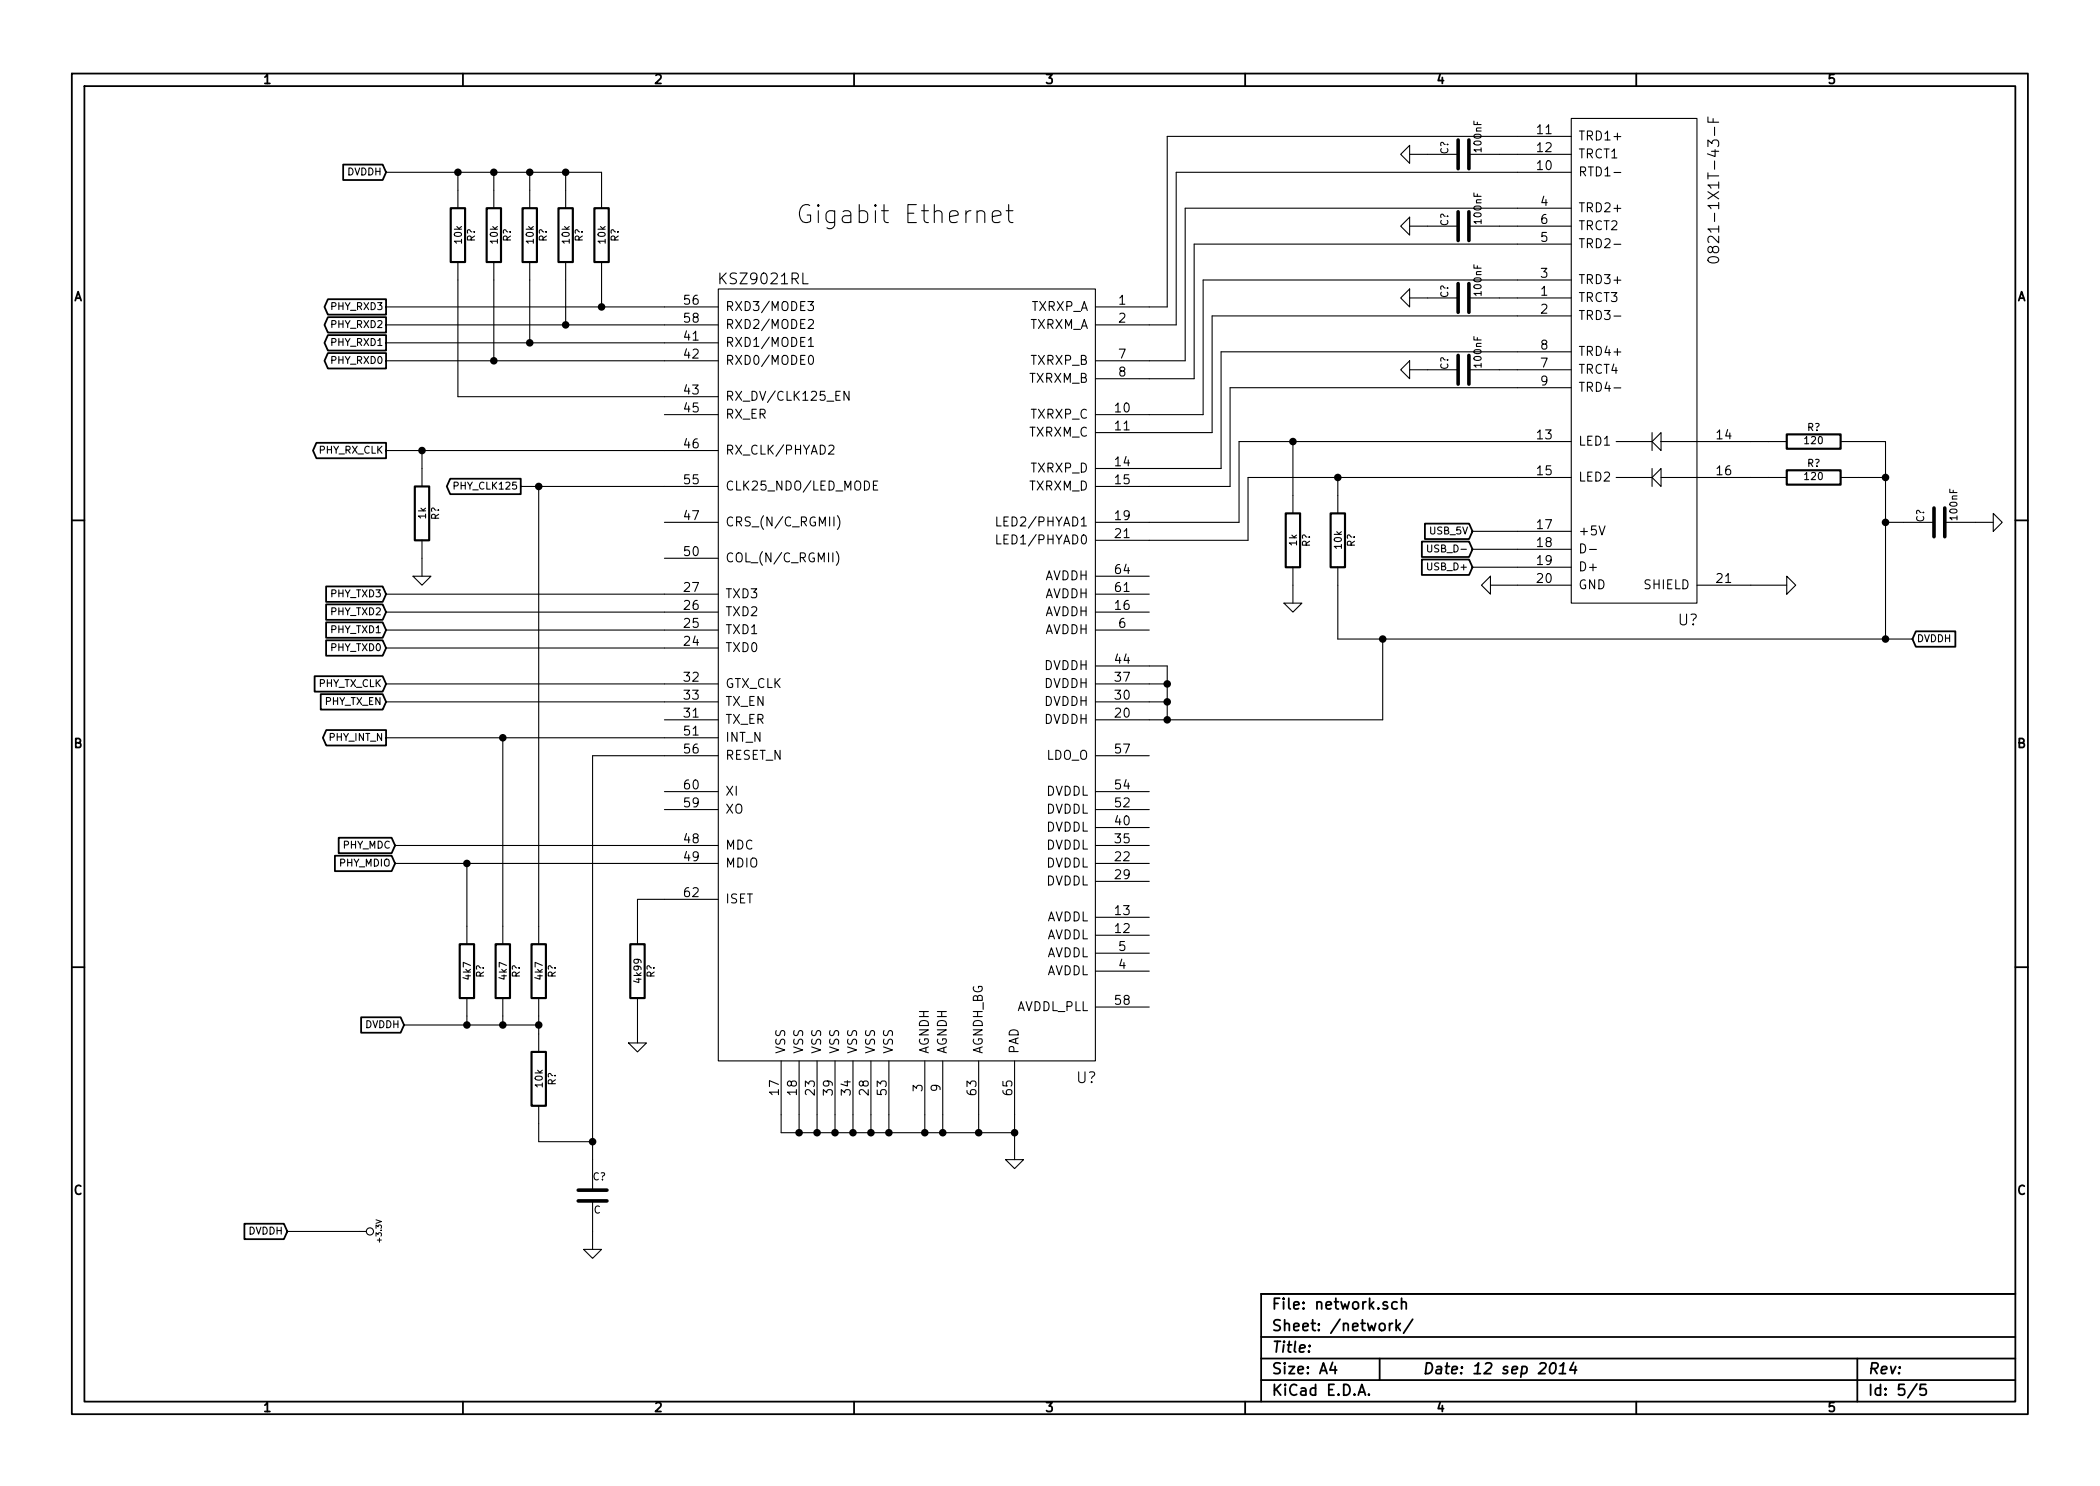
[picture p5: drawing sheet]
EESchema Schematic File Version 2
LIBS:power
LIBS:device
LIBS:transistors
LIBS:conn
LIBS:linear
LIBS:regul
LIBS:74xx
LIBS:cmos4000
LIBS:adc-dac
LIBS:memory
LIBS:xilinx
LIBS:special
LIBS:microcontrollers
LIBS:dsp
LIBS:microchip
LIBS:analog_switches
LIBS:motorola
LIBS:texas
LIBS:intel
LIBS:audio
LIBS:interface
LIBS:digital-audio
LIBS:philips
LIBS:display
LIBS:cypress
LIBS:siliconi
LIBS:opto
LIBS:atmel
LIBS:contrib
LIBS:valves
LIBS:sdr-cache
EELAYER 27 0
EELAYER END
$Descr A4 11693 8268
encoding utf-8
Sheet 5 5
Title ""
Date "12 sep 2014"
Rev ""
Comp ""
Comment1 ""
Comment2 ""
Comment3 ""
Comment4 ""
$EndDescr
$Comp
L KSZ9021RL U?
U 1 1
P 5000 3500
F 0 "U?" H 6050 1000 60  0000 C CNN
F 1 "KSZ9021RL" H 4250 5450 60  0000 C CNN
F 2 "" H 5000 3500 60  0001 C CNN
F 3 "" H 5000 3500 60  0001 C CNN
	1    5000 3500
	1    0    0    -1  
$EndComp
$Comp
L GND #PWR?
U 1 1
P 5650 6450
F 0 "#PWR?" H 5650 6450 30  0001 C CNN
F 1 "GND" H 5650 6380 30  0001 C CNN
F 2 "" H 5650 6450 60  0001 C CNN
F 3 "" H 5650 6450 60  0001 C CNN
	1    5650 6450
	1    0    0    -1  
$EndComp
$Comp
L R R?
U 1 1
P 2550 1300
F 0 "R?" V 2630 1300 40  0000 C CNN
F 1 "10k" V 2557 1301 40  0000 C CNN
F 2 "~" V 2480 1300 30  0000 C CNN
F 3 "~" H 2550 1300 30  0000 C CNN
	1    2550 1300
	1    0    0    -1  
$EndComp
$Comp
L R R?
U 1 1
P 2750 1300
F 0 "R?" V 2830 1300 40  0000 C CNN
F 1 "10k" V 2757 1301 40  0000 C CNN
F 2 "~" V 2680 1300 30  0000 C CNN
F 3 "~" H 2750 1300 30  0000 C CNN
	1    2750 1300
	1    0    0    -1  
$EndComp
$Comp
L R R?
U 1 1
P 2950 1300
F 0 "R?" V 3030 1300 40  0000 C CNN
F 1 "10k" V 2957 1301 40  0000 C CNN
F 2 "~" V 2880 1300 30  0000 C CNN
F 3 "~" H 2950 1300 30  0000 C CNN
	1    2950 1300
	1    0    0    -1  
$EndComp
$Comp
L R R?
U 1 1
P 3150 1300
F 0 "R?" V 3230 1300 40  0000 C CNN
F 1 "10k" V 3157 1301 40  0000 C CNN
F 2 "~" V 3080 1300 30  0000 C CNN
F 3 "~" H 3150 1300 30  0000 C CNN
	1    3150 1300
	1    0    0    -1  
$EndComp
$Comp
L R R?
U 1 1
P 3350 1300
F 0 "R?" V 3430 1300 40  0000 C CNN
F 1 "10k" V 3357 1301 40  0000 C CNN
F 2 "~" V 3280 1300 30  0000 C CNN
F 3 "~" H 3350 1300 30  0000 C CNN
	1    3350 1300
	1    0    0    -1  
$EndComp
Text GLabel 2150 1700 0    39   Output ~ 0
PHY_RXD3
Text GLabel 2150 1800 0    39   Output ~ 0
PHY_RXD2
Text GLabel 2150 1900 0    39   Output ~ 0
PHY_RXD1
Text GLabel 2150 2000 0    39   Output ~ 0
PHY_RXD0
Text GLabel 2150 2500 0    39   Output ~ 0
PHY_RX_CLK
$Comp
L R R?
U 1 1
P 2350 2850
F 0 "R?" V 2430 2850 40  0000 C CNN
F 1 "1k" V 2357 2851 40  0000 C CNN
F 2 "~" V 2280 2850 30  0000 C CNN
F 3 "~" H 2350 2850 30  0000 C CNN
	1    2350 2850
	1    0    0    -1  
$EndComp
$Comp
L GND #PWR?
U 1 1
P 2350 3200
F 0 "#PWR?" H 2350 3200 30  0001 C CNN
F 1 "GND" H 2350 3130 30  0001 C CNN
F 2 "" H 2350 3200 60  0001 C CNN
F 3 "" H 2350 3200 60  0001 C CNN
	1    2350 3200
	1    0    0    -1  
$EndComp
Text GLabel 2150 3300 0    39   Input ~ 0
PHY_TXD3
Text GLabel 2150 3400 0    39   Input ~ 0
PHY_TXD2
Text GLabel 2150 3500 0    39   Input ~ 0
PHY_TXD1
Text GLabel 2150 3600 0    39   Input ~ 0
PHY_TXD0
Text GLabel 2150 3800 0    39   Input ~ 0
PHY_TX_CLK
Text GLabel 2150 3900 0    39   Input ~ 0
PHY_TX_EN
$Comp
L R R?
U 1 1
P 3550 5400
F 0 "R?" V 3630 5400 40  0000 C CNN
F 1 "4k99" V 3557 5401 40  0000 C CNN
F 2 "~" V 3480 5400 30  0000 C CNN
F 3 "~" H 3550 5400 30  0000 C CNN
	1    3550 5400
	1    0    0    -1  
$EndComp
$Comp
L GND #PWR?
U 1 1
P 3550 5800
F 0 "#PWR?" H 3550 5800 30  0001 C CNN
F 1 "GND" H 3550 5730 30  0001 C CNN
F 2 "" H 3550 5800 60  0001 C CNN
F 3 "" H 3550 5800 60  0001 C CNN
	1    3550 5800
	1    0    0    -1  
$EndComp
$Comp
L C C?
U 1 1
P 3300 6650
F 0 "C?" H 3300 6750 40  0000 L CNN
F 1 "C" H 3306 6565 40  0000 L CNN
F 2 "~" H 3338 6500 30  0000 C CNN
F 3 "~" H 3300 6650 60  0000 C CNN
	1    3300 6650
	1    0    0    -1  
$EndComp
$Comp
L GND #PWR?
U 1 1
P 3300 6950
F 0 "#PWR?" H 3300 6950 30  0001 C CNN
F 1 "GND" H 3300 6880 30  0001 C CNN
F 2 "" H 3300 6950 60  0001 C CNN
F 3 "" H 3300 6950 60  0001 C CNN
	1    3300 6950
	1    0    0    -1  
$EndComp
Text GLabel 2900 2700 0    39   Output ~ 0
PHY_CLK125
$Comp
L R R?
U 1 1
P 3000 5400
F 0 "R?" V 3080 5400 40  0000 C CNN
F 1 "4k7" V 3007 5401 40  0000 C CNN
F 2 "~" V 2930 5400 30  0000 C CNN
F 3 "~" H 3000 5400 30  0000 C CNN
	1    3000 5400
	1    0    0    -1  
$EndComp
$Comp
L R R?
U 1 1
P 3000 6000
F 0 "R?" V 3080 6000 40  0000 C CNN
F 1 "10k" V 3007 6001 40  0000 C CNN
F 2 "~" V 2930 6000 30  0000 C CNN
F 3 "~" H 3000 6000 30  0000 C CNN
	1    3000 6000
	1    0    0    -1  
$EndComp
Connection ~ 3300 6350
Wire Wire Line
	3000 6350 3300 6350
Wire Wire Line
	3000 6250 3000 6350
Wire Wire Line
	2900 2700 3700 2700
Wire Wire Line
	3300 6850 3300 6950
Wire Wire Line
	3300 4200 3300 6450
Wire Wire Line
	3700 4200 3300 4200
Wire Wire Line
	3550 5650 3550 5800
Wire Wire Line
	3550 5000 3550 5150
Wire Wire Line
	3700 5000 3550 5000
Wire Wire Line
	3700 3900 2150 3900
Wire Wire Line
	3700 3800 2150 3800
Wire Wire Line
	3700 3600 2150 3600
Wire Wire Line
	3700 3500 2150 3500
Wire Wire Line
	3700 3400 2150 3400
Wire Wire Line
	3700 3300 2150 3300
Wire Wire Line
	2350 3100 2350 3200
Connection ~ 2350 2500
Wire Wire Line
	2350 2600 2350 2500
Wire Wire Line
	2150 2500 3700 2500
Connection ~ 2550 950 
Connection ~ 3150 950 
Wire Wire Line
	3150 950  3150 1050
Connection ~ 2950 950 
Wire Wire Line
	2950 950  2950 1050
Connection ~ 2750 950 
Wire Wire Line
	2750 950  2750 1050
Wire Wire Line
	2550 950  2550 1050
Wire Wire Line
	2150 950  3350 950 
Wire Wire Line
	3350 950  3350 1050
Connection ~ 3350 1700
Wire Wire Line
	3350 1550 3350 1700
Connection ~ 3150 1800
Wire Wire Line
	3150 1550 3150 1800
Connection ~ 2950 1900
Wire Wire Line
	2950 1550 2950 1900
Connection ~ 2750 2000
Wire Wire Line
	2750 1550 2750 2000
Wire Wire Line
	2550 2200 2550 1550
Wire Wire Line
	3700 2200 2550 2200
Wire Wire Line
	2150 2000 3700 2000
Wire Wire Line
	2150 1900 3700 1900
Wire Wire Line
	2150 1800 3700 1800
Wire Wire Line
	2150 1700 3700 1700
Connection ~ 5450 6300
Wire Wire Line
	5450 6300 5450 6200
Connection ~ 5250 6300
Wire Wire Line
	5250 6300 5250 6200
Connection ~ 5150 6300
Wire Wire Line
	5150 6300 5150 6200
Connection ~ 4950 6300
Wire Wire Line
	4950 6300 4950 6200
Connection ~ 4850 6300
Wire Wire Line
	4850 6300 4850 6200
Connection ~ 4750 6300
Wire Wire Line
	4750 6300 4750 6200
Connection ~ 4650 6300
Wire Wire Line
	4650 6300 4650 6200
Connection ~ 4550 6300
Wire Wire Line
	4550 6300 4550 6200
Connection ~ 4450 6300
Wire Wire Line
	4450 6200 4450 6300
Connection ~ 5650 6300
Wire Wire Line
	5650 6200 5650 6450
Wire Wire Line
	4350 6300 5650 6300
Wire Wire Line
	4350 6200 4350 6300
Wire Wire Line
	3000 5150 3000 2700
Connection ~ 3000 2700
Wire Wire Line
	2150 4100 3700 4100
Text GLabel 2150 4100 0    39   Output ~ 0
PHY_INT_N
Wire Wire Line
	3000 5650 3000 5750
$Comp
L R R?
U 1 1
P 2800 5400
F 0 "R?" V 2880 5400 40  0000 C CNN
F 1 "4k7" V 2807 5401 40  0000 C CNN
F 2 "~" V 2730 5400 30  0000 C CNN
F 3 "~" H 2800 5400 30  0000 C CNN
	1    2800 5400
	1    0    0    -1  
$EndComp
Wire Wire Line
	2800 5150 2800 4100
Connection ~ 2800 4100
Wire Wire Line
	2250 5700 3000 5700
Wire Wire Line
	2800 5700 2800 5650
Connection ~ 3000 5700
Wire Wire Line
	2200 4800 3700 4800
Text GLabel 2200 4800 0    39   Input ~ 0
PHY_MDIO
$Comp
L R R?
U 1 1
P 2600 5400
F 0 "R?" V 2680 5400 40  0000 C CNN
F 1 "4k7" V 2607 5401 40  0000 C CNN
F 2 "~" V 2530 5400 30  0000 C CNN
F 3 "~" H 2600 5400 30  0000 C CNN
	1    2600 5400
	1    0    0    -1  
$EndComp
Wire Wire Line
	2600 5650 2600 5700
Connection ~ 2800 5700
Wire Wire Line
	2600 5150 2600 4800
Connection ~ 2600 4800
Wire Wire Line
	3700 4700 2200 4700
Text GLabel 2200 4700 0    39   Input ~ 0
PHY_MDC
Text GLabel 2150 950  0    39   Input ~ 0
DVDDH
Connection ~ 2600 5700
Text GLabel 2250 5700 0    39   Input ~ 0
DVDDH
$Comp
L 0821-1X1T-43-F U?
U 1 1
P 9100 2000
F 0 "U?" H 9400 550 60  0000 C CNN
F 1 "0821-1X1T-43-F" V 9550 2950 60  0000 C CNN
F 2 "" H 9100 2000 60  0000 C CNN
F 3 "" H 9100 2000 60  0000 C CNN
	1    9100 2000
	1    0    0    -1  
$EndComp
$Comp
L C C?
U 1 1
P 8150 850
F 0 "C?" H 8150 950 40  0000 L CNN
F 1 "100nF" H 8156 765 40  0000 L CNN
F 2 "~" H 8188 700 30  0000 C CNN
F 3 "~" H 8150 850 60  0000 C CNN
	1    8150 850 
	0    -1   -1   0   
$EndComp
$Comp
L C C?
U 1 1
P 8150 1250
F 0 "C?" H 8150 1350 40  0000 L CNN
F 1 "100nF" H 8156 1165 40  0000 L CNN
F 2 "~" H 8188 1100 30  0000 C CNN
F 3 "~" H 8150 1250 60  0000 C CNN
	1    8150 1250
	0    -1   -1   0   
$EndComp
$Comp
L C C?
U 1 1
P 8150 1650
F 0 "C?" H 8150 1750 40  0000 L CNN
F 1 "100nF" H 8156 1565 40  0000 L CNN
F 2 "~" H 8188 1500 30  0000 C CNN
F 3 "~" H 8150 1650 60  0000 C CNN
	1    8150 1650
	0    -1   -1   0   
$EndComp
$Comp
L C C?
U 1 1
P 8150 2050
F 0 "C?" H 8150 2150 40  0000 L CNN
F 1 "100nF" H 8156 1965 40  0000 L CNN
F 2 "~" H 8188 1900 30  0000 C CNN
F 3 "~" H 8150 2050 60  0000 C CNN
	1    8150 2050
	0    -1   -1   0   
$EndComp
$Comp
L GND #PWR?
U 1 1
P 7850 850
F 0 "#PWR?" H 7850 850 30  0001 C CNN
F 1 "GND" H 7850 780 30  0001 C CNN
F 2 "" H 7850 850 60  0000 C CNN
F 3 "" H 7850 850 60  0000 C CNN
	1    7850 850 
	0    1    1    0   
$EndComp
$Comp
L GND #PWR?
U 1 1
P 7850 1250
F 0 "#PWR?" H 7850 1250 30  0001 C CNN
F 1 "GND" H 7850 1180 30  0001 C CNN
F 2 "" H 7850 1250 60  0000 C CNN
F 3 "" H 7850 1250 60  0000 C CNN
	1    7850 1250
	0    1    1    0   
$EndComp
$Comp
L GND #PWR?
U 1 1
P 7850 1650
F 0 "#PWR?" H 7850 1650 30  0001 C CNN
F 1 "GND" H 7850 1580 30  0001 C CNN
F 2 "" H 7850 1650 60  0000 C CNN
F 3 "" H 7850 1650 60  0000 C CNN
	1    7850 1650
	0    1    1    0   
$EndComp
$Comp
L GND #PWR?
U 1 1
P 7850 2050
F 0 "#PWR?" H 7850 2050 30  0001 C CNN
F 1 "GND" H 7850 1980 30  0001 C CNN
F 2 "" H 7850 2050 60  0000 C CNN
F 3 "" H 7850 2050 60  0000 C CNN
	1    7850 2050
	0    1    1    0   
$EndComp
Wire Wire Line
	6400 1700 6500 1700
Wire Wire Line
	6500 1700 6500 750 
Wire Wire Line
	6500 750  8450 750 
Wire Wire Line
	6400 1800 6550 1800
Wire Wire Line
	6550 1800 6550 950 
Wire Wire Line
	6550 950  8450 950 
Wire Wire Line
	6400 2000 6600 2000
Wire Wire Line
	6600 2000 6600 1150
Wire Wire Line
	6600 1150 8450 1150
Wire Wire Line
	6400 2100 6650 2100
Wire Wire Line
	6650 2100 6650 1350
Wire Wire Line
	6650 1350 8450 1350
Wire Wire Line
	6400 2300 6700 2300
Wire Wire Line
	6700 2300 6700 1550
Wire Wire Line
	6700 1550 8450 1550
Wire Wire Line
	6400 2400 6750 2400
Wire Wire Line
	6750 2400 6750 1750
Wire Wire Line
	6750 1750 8450 1750
Wire Wire Line
	6400 2600 6800 2600
Wire Wire Line
	6800 2600 6800 1950
Wire Wire Line
	6800 1950 8450 1950
Wire Wire Line
	6400 2700 6850 2700
Wire Wire Line
	6850 2700 6850 2150
Wire Wire Line
	6850 2150 8450 2150
Wire Wire Line
	8450 2050 8350 2050
Wire Wire Line
	7950 2050 7850 2050
Wire Wire Line
	7950 1650 7850 1650
Wire Wire Line
	8450 1650 8350 1650
Wire Wire Line
	8450 1250 8350 1250
Wire Wire Line
	7950 1250 7850 1250
Wire Wire Line
	7950 850  7850 850 
Wire Wire Line
	8350 850  8450 850 
Wire Wire Line
	6400 2900 6900 2900
Wire Wire Line
	6900 2900 6900 2450
Wire Wire Line
	6900 2450 8450 2450
Wire Wire Line
	6950 2650 8450 2650
Wire Wire Line
	6950 2650 6950 3000
Wire Wire Line
	6950 3000 6400 3000
$Comp
L R R?
U 1 1
P 7200 3000
F 0 "R?" V 7280 3000 40  0000 C CNN
F 1 "1k" V 7207 3001 40  0000 C CNN
F 2 "~" V 7130 3000 30  0000 C CNN
F 3 "~" H 7200 3000 30  0000 C CNN
	1    7200 3000
	1    0    0    -1  
$EndComp
$Comp
L R R?
U 1 1
P 7450 3000
F 0 "R?" V 7530 3000 40  0000 C CNN
F 1 "10k" V 7457 3001 40  0000 C CNN
F 2 "~" V 7380 3000 30  0000 C CNN
F 3 "~" H 7450 3000 30  0000 C CNN
	1    7450 3000
	1    0    0    -1  
$EndComp
Wire Wire Line
	7200 2750 7200 2450
Connection ~ 7200 2450
Wire Wire Line
	7450 2750 7450 2650
Connection ~ 7450 2650
$Comp
L GND #PWR?
U 1 1
P 7200 3350
F 0 "#PWR?" H 7200 3350 30  0001 C CNN
F 1 "GND" H 7200 3280 30  0001 C CNN
F 2 "" H 7200 3350 60  0000 C CNN
F 3 "" H 7200 3350 60  0000 C CNN
	1    7200 3350
	1    0    0    -1  
$EndComp
Wire Wire Line
	7200 3250 7200 3350
$Comp
L R R?
U 1 1
P 10100 2450
F 0 "R?" V 10180 2450 40  0000 C CNN
F 1 "120" V 10107 2451 40  0000 C CNN
F 2 "~" V 10030 2450 30  0000 C CNN
F 3 "~" H 10100 2450 30  0000 C CNN
	1    10100 2450
	0    -1   -1   0   
$EndComp
$Comp
L R R?
U 1 1
P 10100 2650
F 0 "R?" V 10180 2650 40  0000 C CNN
F 1 "120" V 10107 2651 40  0000 C CNN
F 2 "~" V 10030 2650 30  0000 C CNN
F 3 "~" H 10100 2650 30  0000 C CNN
	1    10100 2650
	0    -1   -1   0   
$EndComp
Wire Wire Line
	7450 3250 7450 3550
Wire Wire Line
	7450 3550 10650 3550
Wire Wire Line
	10500 2450 10500 3550
Wire Wire Line
	10500 2650 10350 2650
Wire Wire Line
	10500 2450 10350 2450
Connection ~ 10500 2650
Wire Wire Line
	9850 2450 9750 2450
Wire Wire Line
	9850 2650 9750 2650
$Comp
L GND #PWR?
U 1 1
P 9950 3250
F 0 "#PWR?" H 9950 3250 30  0001 C CNN
F 1 "GND" H 9950 3180 30  0001 C CNN
F 2 "" H 9950 3250 60  0000 C CNN
F 3 "" H 9950 3250 60  0000 C CNN
	1    9950 3250
	0    -1   -1   0   
$EndComp
Wire Wire Line
	9750 3250 9950 3250
Connection ~ 10500 3550
Text GLabel 10650 3550 2    39   Input ~ 0
DVDDH
Wire Wire Line
	10500 2900 10600 2900
Connection ~ 10500 2900
$Comp
L C C?
U 1 1
P 10800 2900
F 0 "C?" H 10800 3000 40  0000 L CNN
F 1 "100nF" H 10806 2815 40  0000 L CNN
F 2 "~" H 10838 2750 30  0000 C CNN
F 3 "~" H 10800 2900 60  0000 C CNN
	1    10800 2900
	0    -1   -1   0   
$EndComp
$Comp
L GND #PWR?
U 1 1
P 11100 2900
F 0 "#PWR?" H 11100 2900 30  0001 C CNN
F 1 "GND" H 11100 2830 30  0001 C CNN
F 2 "" H 11100 2900 60  0000 C CNN
F 3 "" H 11100 2900 60  0000 C CNN
	1    11100 2900
	0    -1   -1   0   
$EndComp
Wire Wire Line
	11000 2900 11100 2900
$Comp
L GND #PWR?
U 1 1
P 8300 3250
F 0 "#PWR?" H 8300 3250 30  0001 C CNN
F 1 "GND" H 8300 3180 30  0001 C CNN
F 2 "" H 8300 3250 60  0000 C CNN
F 3 "" H 8300 3250 60  0000 C CNN
	1    8300 3250
	0    1    1    0   
$EndComp
Wire Wire Line
	8200 2950 8450 2950
Wire Wire Line
	8450 3250 8300 3250
Wire Wire Line
	8450 3050 8200 3050
Wire Wire Line
	8450 3150 8200 3150
Text GLabel 8200 3050 0    39   Input ~ 0
USB_D-
Text GLabel 8200 3150 0    39   Input ~ 0
USB_D+
Text GLabel 8200 2950 0    39   Input ~ 0
USB_5V
Text Notes 5650 1250 2    100  ~ 0
Gigabit Ethernet
Wire Wire Line
	6400 3700 6500 3700
Wire Wire Line
	6500 3700 6500 4000
Wire Wire Line
	6500 3800 6400 3800
Wire Wire Line
	6500 3900 6400 3900
Connection ~ 6500 3800
Wire Wire Line
	6400 4000 7700 4000
Connection ~ 6500 3900
Wire Wire Line
	7700 4000 7700 3550
Connection ~ 7700 3550
Connection ~ 6500 4000
Wire Wire Line
	1600 6850 2000 6850
$Comp
L +3.3V #PWR?
U 1 1
P 2000 6850
F 0 "#PWR?" H 2000 6810 30  0001 C CNN
F 1 "+3.3V" H 2000 6960 30  0000 C CNN
F 2 "" H 2000 6850 60  0000 C CNN
F 3 "" H 2000 6850 60  0000 C CNN
	1    2000 6850
	0    1    1    0   
$EndComp
Text GLabel 1600 6850 0    39   Input ~ 0
DVDDH
$EndSCHEMATC
